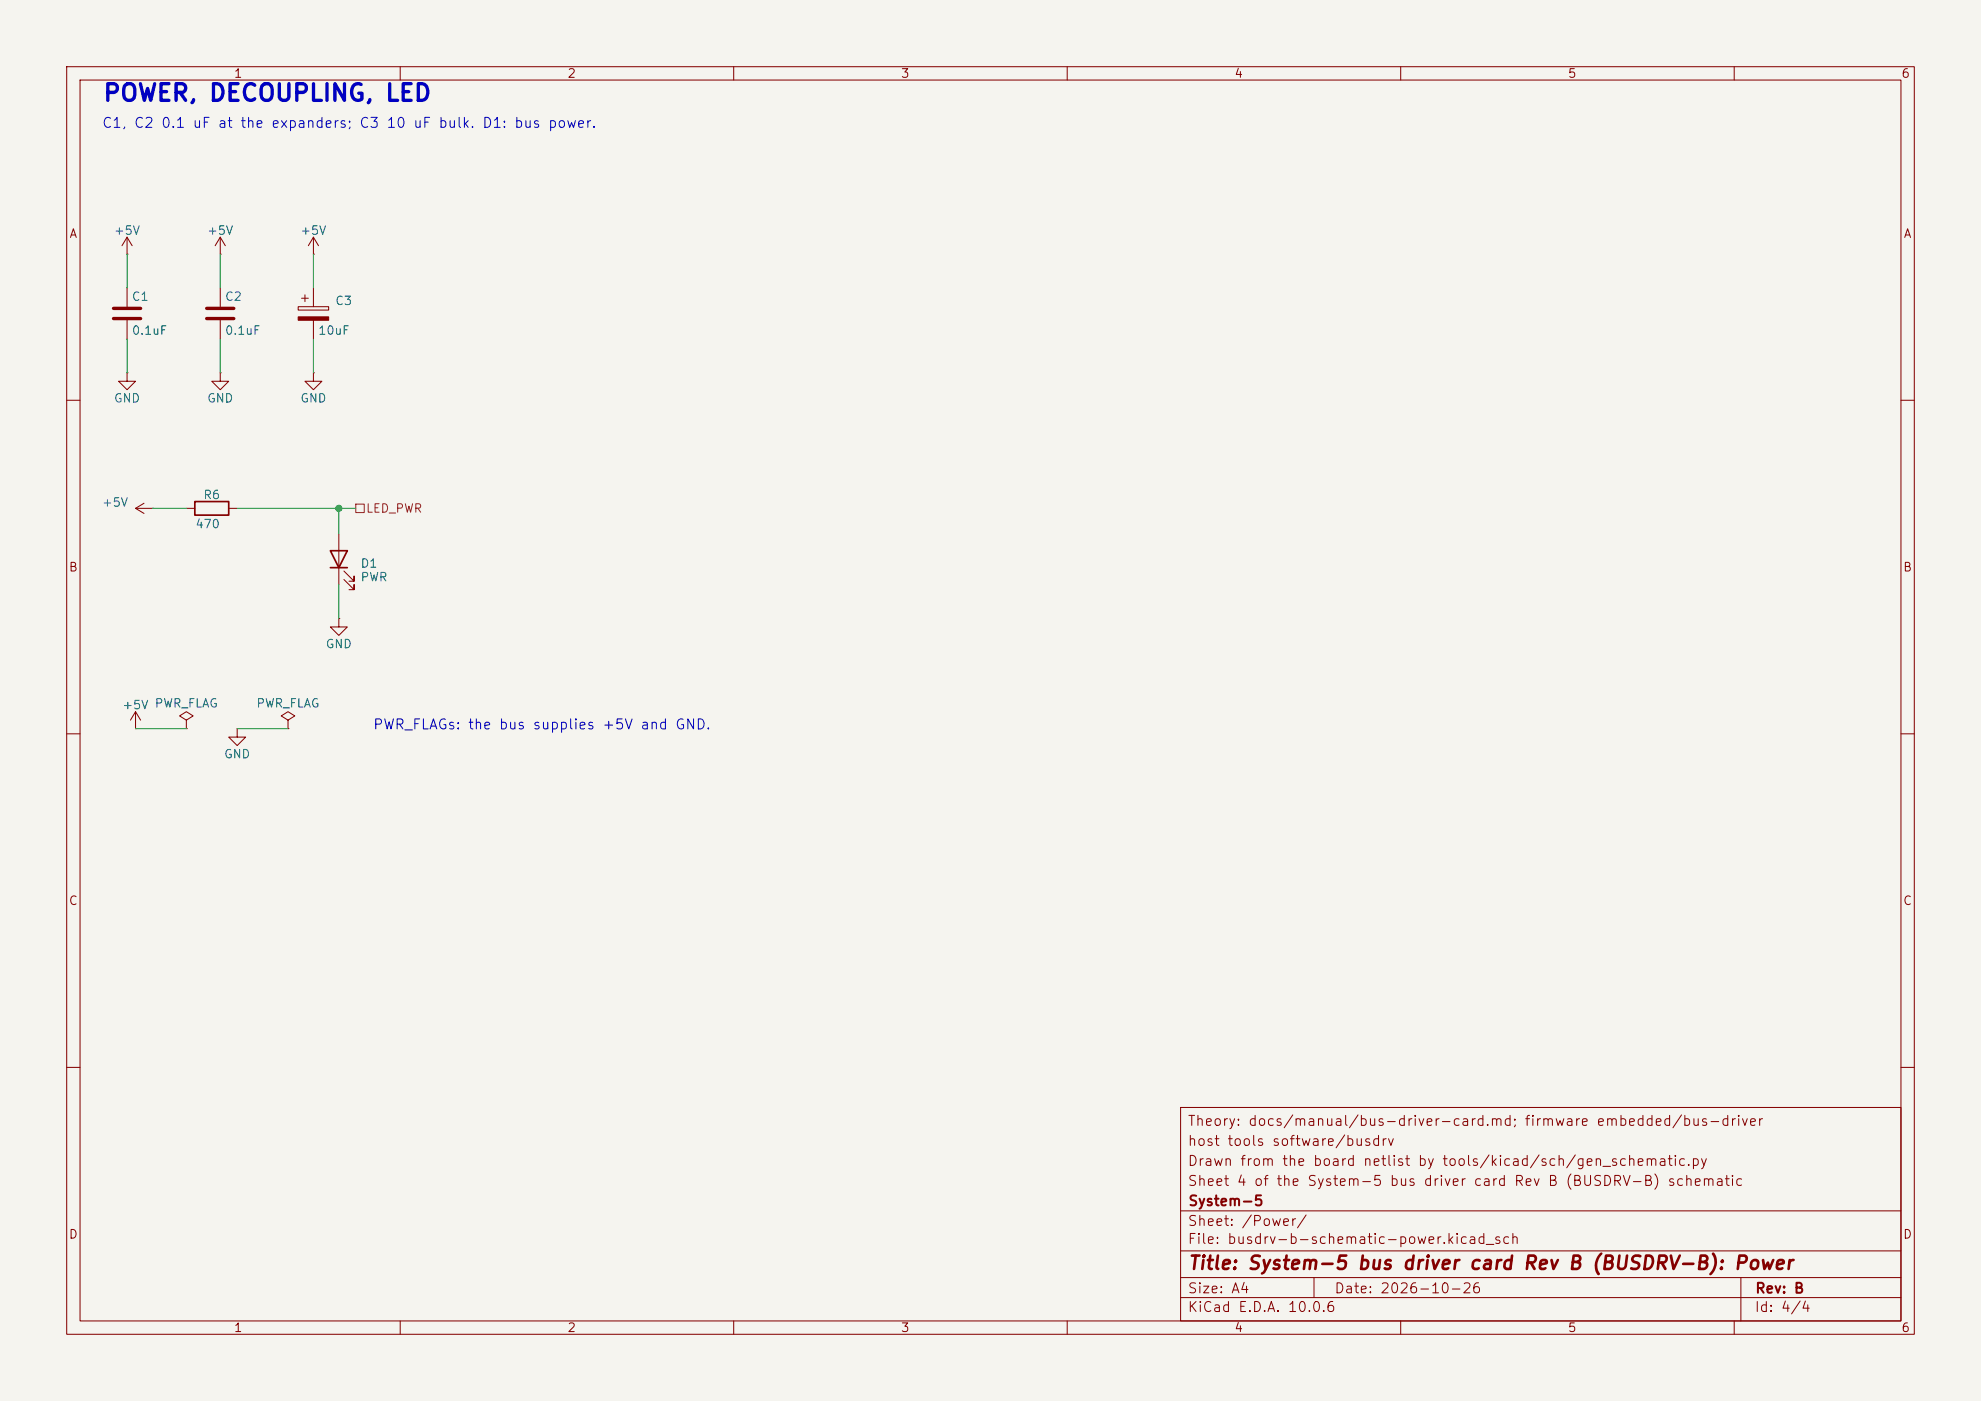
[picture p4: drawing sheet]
<svg xmlns="http://www.w3.org/2000/svg" width="297mm" height="210mm" viewBox="0 0 297 210" stroke-linecap="round" stroke-linejoin="round" font-family="sans-serif">
<path d="M0 0h297v210h-297z" fill="#f5f4ef" stroke="#f5f4ef" stroke-width=".15"/>
<g fill="none" stroke="#840000" stroke-width=".15">
<path d="M10 10h277v190h-277zM12 12h273v186h-273zM60 10v2M110 10v2M160 10v2M210 10v2M260 10v2M19 38.1h.1M19 35.6l-.7 1.2M19 35.6l.8 1.2M19 35.6v2.5M33 38.1h.1"/>
<path d="M33 35.6l-.7 1.2M33 35.6l.8 1.2M33 35.6v2.5M47 38.1h.1M47 35.6l-.8 1.2M47 35.6l.8 1.2M47 35.6v2.5M19 55.9v1.3h1.3l-1.3 1.2-1.2-1.2h1.2M19 55.9h.1M19 43.2v2.8M19 48v2.8M33 55.9v1.3h1.3l-1.3 1.2-1.3-1.2h1.3"/>
<path d="M33 55.9h.1M33 43.2v2.8M33 48v2.8M44.7 46h4.6v.5h-4.6zM45.2 44.7h1M45.7 44.2v1M47 55.9v1.3h1.3l-1.3 1.2-1.3-1.2h1.3M47 55.9h.1M47 43.2v2.8M47 48v2.8M10 60h2M20.3 76.2l1.3 .8"/>
<path d="M20.3 76.2h2.6M21.6 75.4l-1.3 .8M22.9 76.2h.1M27.9 76.2h1.3M34.3 76.2h1.3M285 60h2M50.8 92.7v1.3h1.3l-1.3 1.3-1.3-1.3h1.3M50.8 92.7h.1M50.8 80v7.6M51.6 86.9l1.5 1.5v-.8v.8h-.8M51.6 85.6l1.5 1.5v-.7v.7h-.8M10 110h2"/>
<path d="M20.3 109.2h.1M20.3 106.7l-.7 1.3M20.3 106.7l.8 1.3M20.3 106.7v2.5M27.9 108l1.1-.7-1.1-.6-1 .6 1 .7v1.2M27.9 109.2h.1M35.6 109.2v1.3h1.2l-1.2 1.3-1.3-1.3h1.3M35.6 109.2h.1M43.2 108l1-.7-1-.6-1 .6 1 .7v1.2M43.2 109.2h.1M285 110h2M10 160h2"/>
<path d="M177 166h108v32h-108zM285 160h2M60 198v2M110 198v2M160 198v2M177 194.5h108M177 191.5h108M177 187.5h108M177 181.5h108M197 191.5v3M210 198v2M260 198v2"/>
<path d="M261 191.5v6.5"/>
</g>
<path d="M44.7 47.5h4.6v.5h-4.6z" fill="#840000" stroke="#840000" stroke-width=".15"/>
<path d="M17 46.2h4.1M17 47.8h4.1M31 46.2h4.1M31 47.8h4.1" fill="none" stroke="#840000" stroke-width=".51"/>
<path d="M29.2 75.2h5.1v2h-5.1zM49.5 82.6h2.6l-1.3 2.5zM49.5 85.1h2.6" fill="none" stroke="#840000" stroke-width=".25"/>
<path d="M53.3 75.6h1.3v1.2h-1.3z" fill="none" stroke="#725600" stroke-width=".15"/>
<path d="M19 38.1v5.1M33 38.1v5.1M47 38.1v5.1M19 50.8v5.1M33 50.8v5.1M47 50.8v5.1M22.9 76.2h5M35.6 76.2h17.7M50.8 76.2v3.8M50.8 87.6v5.1M20.3 109.2h7.6M35.6 109.2h7.6" fill="none" stroke="#009600" stroke-width=".15"/>
<circle cx="50.8" cy="76.2" r=".46" fill="#009600" stroke="#009600" stroke-width=".15"/>
<text font-size="2.5" fill="#0000c2" x="15.3" y="15.8">POWER, DECOUPLING, LED</text>
<text font-size="2" fill="#840000" x="178" y="190.8">Title: System-5 bus driver card Rev B (BUSDRV-B): Power</text>
<g font-size="1.5" fill="#0000c2">
<text x="15.2" y="19.5">C1, C2 0.1 uF at the expanders; C3 10 uF bulk. D1: bus power.</text>
<text x="55.8" y="109.7">PWR_FLAGs: the bus supplies +5V and GND.</text>
</g>
<g font-size="1.5" fill="#840000">
<text x="178" y="172.1">host tools software/busdrv</text>
<text x="178" y="169.1">Theory: docs/manual/bus-driver-card.md; firmware embedded/bus-driver</text>
<text x="178" y="178.1">Sheet 4 of the System-5 bus driver card Rev B (BUSDRV-B) schematic</text>
<text x="178" y="175.1">Drawn from the board netlist by tools/kicad/sch/gen_schematic.py</text>
<text x="178" y="184.1">Sheet: /Power/</text>
<text x="178" y="181.1">System-5</text>
<text x="178" y="186.8">File: busdrv-b-schematic-power.kicad_sch</text>
<text x="178" y="197">KiCad E.D.A. 10.0.6</text>
<text x="178" y="194.2">Size: A4</text>
<text x="200" y="194.2">Date: 2026-10-26</text>
<text x="263" y="197">Id: 4/4</text>
<text x="263" y="194.2">Rev: B</text>
</g>
<g font-size="1.3" fill="#840000">
<text x="35" y="12">1</text>
<text x="85" y="12">2</text>
<text x="135" y="12">3</text>
<text x="185" y="12">4</text>
<text x="235" y="12">5</text>
<text x="285" y="12">6</text>
<text x="10.3" y="36">A</text>
<text x="285.3" y="36">A</text>
<text x="10.2" y="86">B</text>
<text x="285.2" y="86">B</text>
<text x="10.2" y="136">C</text>
<text x="285.2" y="136">C</text>
<text x="10.2" y="186">D</text>
<text x="285.2" y="186">D</text>
<text x="35" y="200">1</text>
<text x="85" y="200">2</text>
<text x="135" y="200">3</text>
<text x="185" y="200">4</text>
<text x="235" y="200">5</text>
<text x="285" y="200">6</text>
</g>
<g font-size="1.3" fill="#006464">
<text x="17" y="35.5">+5V</text>
<text x="31" y="35.5">+5V</text>
<text x="44.9" y="35.5">+5V</text>
<text x="19.7" y="45.4">C1</text>
<text x="33.6" y="45.4">C2</text>
<text x="50.2" y="46">C3</text>
<text x="19.7" y="50.5">0.1uF</text>
<text x="33.6" y="50.5">0.1uF</text>
<text x="47.6" y="50.5">10uF</text>
<text x="17" y="60.7">GND</text>
<text x="31" y="60.7">GND</text>
<text x="44.9" y="60.7">GND</text>
<text x="15.2" y="76.3">+5V</text>
<text x="30.4" y="75.1">R6</text>
<text x="29.2" y="79.5">470</text>
<text x="54" y="85.4">D1</text>
<text x="54" y="87.5">PWR</text>
<text x="48.7" y="97.5">GND</text>
<text x="18.3" y="106.6">+5V PWR_FLAG</text>
<text x="38.3" y="106.4">PWR_FLAG</text>
<text x="33.5" y="114">GND</text>
</g>
<text font-size="1.3" fill="#725600" x="54.8" y="77.2">LED_PWR</text>
</svg>
